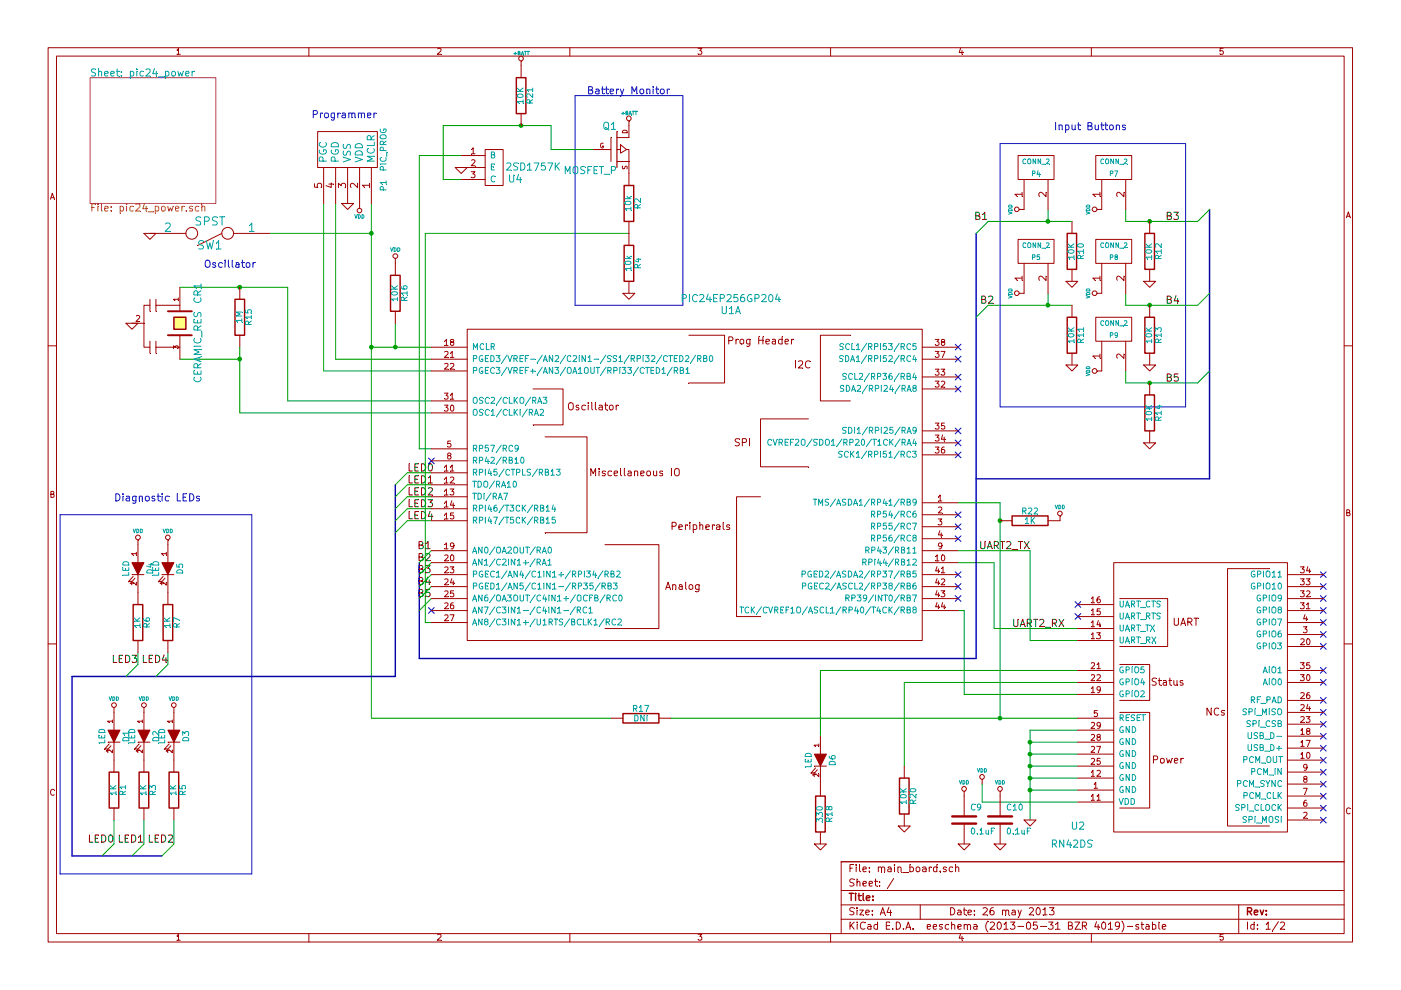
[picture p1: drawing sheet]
EESchema Schematic File Version 2  date 5/26/2013 4:47:14 PM
LIBS:power
LIBS:device
LIBS:transistors
LIBS:conn
LIBS:linear
LIBS:regul
LIBS:74xx
LIBS:cmos4000
LIBS:adc-dac
LIBS:memory
LIBS:xilinx
LIBS:special
LIBS:microcontrollers
LIBS:dsp
LIBS:microchip
LIBS:analog_switches
LIBS:motorola
LIBS:texas
LIBS:intel
LIBS:audio
LIBS:interface
LIBS:digital-audio
LIBS:philips
LIBS:display
LIBS:cypress
LIBS:siliconi
LIBS:opto
LIBS:atmel
LIBS:contrib
LIBS:valves
LIBS:Connectors
LIBS:Misc
LIBS:100-pin PIC32s
LIBS:generic_board
LIBS:PIC24s
LIBS:bluetooth
LIBS:main_board-cache
EELAYER 25  0
EELAYER END
$Descr A4 11700 8267
encoding utf-8
Sheet 1 2
Title ""
Date "26 may 2013"
Rev ""
Comp ""
Comment1 ""
Comment2 ""
Comment3 ""
Comment4 ""
$EndDescr
Wire Wire Line
	8000 5100 8050 5100
Wire Wire Line
	8050 5100 8050 5800
Wire Wire Line
	3850 1500 3700 1500
Wire Wire Line
	3700 1500 3700 1050
Wire Wire Line
	3700 1050 4600 1050
Wire Wire Line
	3500 3750 3500 1300
Wire Wire Line
	3550 5200 3550 1950
Wire Wire Line
	3550 5200 3600 5200
Connection ~ 4350 1050
Wire Wire Line
	8300 4700 8300 5250
Wire Wire Line
	8300 4700 8000 4700
Wire Wire Line
	3550 1950 5250 1950
Connection ~ 9600 3200
Wire Wire Line
	10000 3200 9400 3200
Connection ~ 9600 1850
Wire Wire Line
	10000 1850 9400 1850
Wire Wire Line
	8250 2550 8950 2550
Wire Bus Line
	8150 1950 8150 5500
Wire Bus Line
	8150 5500 3500 5500
Wire Wire Line
	7550 6400 7550 5700
Wire Wire Line
	7550 5700 9000 5700
Wire Wire Line
	9000 5600 6850 5600
Wire Wire Line
	6850 5600 6850 6150
Connection ~ 3100 2900
Wire Wire Line
	5100 6000 3100 6000
Wire Wire Line
	3100 6000 3100 1700
Connection ~ 8600 6600
Connection ~ 8600 6500
Connection ~ 8600 6400
Connection ~ 8600 6300
Connection ~ 8600 6200
Wire Wire Line
	8600 6200 9000 6200
Wire Wire Line
	8300 5250 9000 5250
Connection ~ 3100 1950
Wire Wire Line
	2250 1950 3100 1950
Connection ~ 2000 2400
Wire Wire Line
	1500 2400 2400 2400
Wire Wire Line
	2000 3000 1500 3000
Connection ~ 8750 1850
Wire Notes Line
	2100 4300 2100 7300
Wire Notes Line
	2100 4300 500  4300
Wire Notes Line
	500  4300 500  7300
Wire Wire Line
	1150 5450 1150 5550
Wire Bus Line
	600  5650 3300 5650
Wire Bus Line
	600  5650 600  7150
Wire Wire Line
	1200 7050 1200 6850
Wire Notes Line
	500  7300 2100 7300
Wire Wire Line
	2700 1700 2700 3100
Wire Wire Line
	2700 3100 3600 3100
Wire Wire Line
	3100 2900 3600 2900
Wire Wire Line
	2400 2400 2400 3350
Wire Wire Line
	2400 3350 3600 3350
Wire Wire Line
	3600 3450 2000 3450
Wire Wire Line
	3600 3000 2800 3000
Wire Wire Line
	2800 3000 2800 1700
Wire Bus Line
	600  7150 1350 7150
Wire Wire Line
	3400 3950 3600 3950
Wire Wire Line
	3400 4050 3600 4050
Wire Wire Line
	3400 4150 3600 4150
Wire Wire Line
	3400 4250 3600 4250
Wire Wire Line
	3400 4350 3600 4350
Wire Wire Line
	950  6850 950  7050
Wire Wire Line
	1450 6850 1450 7050
Wire Wire Line
	1400 5550 1400 5450
Wire Wire Line
	8750 1850 8750 1750
Wire Wire Line
	9400 1850 9400 1750
Wire Wire Line
	8750 2550 8750 2450
Connection ~ 8750 2550
Wire Notes Line
	9900 1200 9900 3400
Wire Notes Line
	9900 1200 8350 1200
Wire Notes Line
	8350 1200 8350 3400
Wire Notes Line
	8350 3400 9900 3400
Wire Notes Line
	5700 2550 4800 2550
Wire Notes Line
	5700 2550 5700 800 
Wire Notes Line
	5700 800  4800 800 
Wire Notes Line
	4800 800  4800 2550
Wire Wire Line
	2000 3450 2000 2900
Connection ~ 2000 3000
Wire Wire Line
	3300 2900 3300 2700
Connection ~ 3300 2900
Wire Wire Line
	9000 5350 8600 5350
Wire Wire Line
	9000 6100 8600 6100
Wire Wire Line
	8600 6100 8600 6850
Wire Wire Line
	8600 6300 9000 6300
Wire Wire Line
	8600 6400 9000 6400
Wire Wire Line
	8600 6500 9000 6500
Wire Wire Line
	8600 6600 9000 6600
Wire Wire Line
	5600 6000 9000 6000
Wire Wire Line
	9000 6700 8200 6700
Wire Wire Line
	8200 6700 8200 6550
Wire Wire Line
	4600 1050 4600 1250
Wire Wire Line
	4600 1250 4950 1250
Wire Bus Line
	3500 5500 3500 4700
Wire Wire Line
	9400 2450 9400 2550
Wire Wire Line
	9400 3200 9400 3100
Wire Wire Line
	8250 1850 8950 1850
Wire Bus Line
	8150 4000 10100 4000
Wire Bus Line
	10100 4000 10100 1750
Wire Wire Line
	9400 2550 10000 2550
Connection ~ 9600 2550
Wire Bus Line
	3300 5650 3300 4050
Wire Wire Line
	8600 5350 8600 4600
Wire Wire Line
	8600 4600 8000 4600
Wire Wire Line
	3500 3750 3600 3750
Wire Wire Line
	8000 4200 8350 4200
Wire Wire Line
	8350 4200 8350 6000
Connection ~ 8350 6000
Wire Wire Line
	3500 1300 3850 1300
Connection ~ 8350 4350
Wire Wire Line
	8050 5800 9000 5800
$Comp
L VDD #PWR01
U 1 1
P 8850 4350
F 0 "#PWR01" H 8850 4450 30  0001 C CNN
F 1 "VDD" H 8850 4460 30  0000 C CNN
	1    8850 4350
	1    0    0    -1  
$EndComp
$Comp
L R R22
U 1 1
P 8600 4350
F 0 "R22" V 8680 4350 50  0000 C CNN
F 1 "1K" V 8600 4350 50  0000 C CNN
	1    8600 4350
	0    -1   -1   0   
$EndComp
$Comp
L 2SD1757K U4
U 1 1
P 4050 1200
F 0 "U4" H 4300 900 60  0000 C CNN
F 1 "2SD1757K" H 4450 1000 60  0000 C CNN
	1    4050 1200
	1    0    0    -1  
$EndComp
$Comp
L C C10
U 1 1
P 8350 6850
F 0 "C10" H 8400 6950 50  0000 L CNN
F 1 "0.1uF" H 8400 6750 50  0000 L CNN
	1    8350 6850
	1    0    0    -1  
$EndComp
$Comp
L VDD #PWR02
U 1 1
P 8350 6650
F 0 "#PWR02" H 8350 6750 30  0001 C CNN
F 1 "VDD" H 8350 6760 30  0000 C CNN
	1    8350 6650
	1    0    0    -1  
$EndComp
$Comp
L GND #PWR03
U 1 1
P 8350 7050
F 0 "#PWR03" H 8350 7050 30  0001 C CNN
F 1 "GND" H 8350 6980 30  0001 C CNN
	1    8350 7050
	1    0    0    -1  
$EndComp
$Comp
L GND #PWR04
U 1 1
P 8050 7050
F 0 "#PWR04" H 8050 7050 30  0001 C CNN
F 1 "GND" H 8050 6980 30  0001 C CNN
	1    8050 7050
	1    0    0    -1  
$EndComp
$Comp
L VDD #PWR05
U 1 1
P 8050 6650
F 0 "#PWR05" H 8050 6750 30  0001 C CNN
F 1 "VDD" H 8050 6760 30  0000 C CNN
	1    8050 6650
	1    0    0    -1  
$EndComp
$Comp
L C C9
U 1 1
P 8050 6850
F 0 "C9" H 8100 6950 50  0000 L CNN
F 1 "0.1uF" H 8100 6750 50  0000 L CNN
	1    8050 6850
	1    0    0    -1  
$EndComp
$Sheet
S 750  650  1050 1050
U 514A55D8
F0 "pic24_power" 60
F1 "pic24_power.sch" 60
$EndSheet
NoConn ~ 3600 3850
Text Notes 1700 2250 0    60   ~ 0
Oscillator
NoConn ~ 8000 3150
NoConn ~ 8000 3250
NoConn ~ 8000 4400
NoConn ~ 8000 4500
NoConn ~ 3600 5100
Text Label 8250 1850 2    60   ~ 0
B1
Text Label 8300 2550 2    60   ~ 0
B2
Text Label 9850 1850 2    60   ~ 0
B3
Text Label 9850 2550 2    60   ~ 0
B4
Text Label 9850 3200 2    60   ~ 0
B5
Text Label 3600 5000 2    60   ~ 0
B5
Text Label 3600 4900 2    60   ~ 0
B4
Text Label 3600 4800 2    60   ~ 0
B3
Text Label 3600 4700 2    60   ~ 0
B2
Text Label 3600 4600 2    60   ~ 0
B1
Entry Wire Line
	10000 3200 10100 3100
Entry Wire Line
	10000 2550 10100 2450
Entry Wire Line
	10000 1850 10100 1750
Entry Wire Line
	8150 1950 8250 1850
Entry Wire Line
	8150 2650 8250 2550
$Comp
L GND #PWR06
U 1 1
P 8950 2350
F 0 "#PWR06" H 8950 2350 30  0001 C CNN
F 1 "GND" H 8950 2280 30  0001 C CNN
	1    8950 2350
	1    0    0    -1  
$EndComp
Entry Wire Line
	3500 5100 3600 5000
Entry Wire Line
	3500 4700 3600 4600
Entry Wire Line
	3500 4800 3600 4700
Entry Wire Line
	3500 4900 3600 4800
Entry Wire Line
	3500 5000 3600 4900
$Comp
L GND #PWR07
U 1 1
P 3850 1400
F 0 "#PWR07" H 3850 1400 30  0001 C CNN
F 1 "GND" H 3850 1330 30  0001 C CNN
	1    3850 1400
	1    0    0    -1  
$EndComp
$Comp
L +BATT #PWR08
U 1 1
P 4350 550
F 0 "#PWR08" H 4350 500 20  0001 C CNN
F 1 "+BATT" H 4350 650 30  0000 C CNN
	1    4350 550 
	1    0    0    -1  
$EndComp
$Comp
L R R21
U 1 1
P 4350 800
F 0 "R21" V 4430 800 50  0000 C CNN
F 1 "10K" V 4350 800 50  0000 C CNN
	1    4350 800 
	1    0    0    -1  
$EndComp
$Comp
L GND #PWR09
U 1 1
P 7550 6900
F 0 "#PWR09" H 7550 6900 30  0001 C CNN
F 1 "GND" H 7550 6830 30  0001 C CNN
	1    7550 6900
	1    0    0    -1  
$EndComp
$Comp
L R R20
U 1 1
P 7550 6650
F 0 "R20" V 7630 6650 50  0000 C CNN
F 1 "10K" V 7550 6650 50  0000 C CNN
	1    7550 6650
	1    0    0    -1  
$EndComp
$Comp
L GND #PWR010
U 1 1
P 6850 7050
F 0 "#PWR010" H 6850 7050 30  0001 C CNN
F 1 "GND" H 6850 6980 30  0001 C CNN
	1    6850 7050
	1    0    0    -1  
$EndComp
$Comp
L R R18
U 1 1
P 6850 6800
F 0 "R18" V 6930 6800 50  0000 C CNN
F 1 "330" V 6850 6800 50  0000 C CNN
	1    6850 6800
	1    0    0    -1  
$EndComp
$Comp
L LED D6
U 1 1
P 6850 6350
F 0 "D6" H 6850 6450 50  0000 C CNN
F 1 "LED" H 6850 6250 50  0000 C CNN
	1    6850 6350
	0    1    1    0   
$EndComp
$Comp
L R R17
U 1 1
P 5350 6000
F 0 "R17" V 5430 6000 50  0000 C CNN
F 1 "DNI" V 5350 6000 50  0000 C CNN
	1    5350 6000
	0    -1   -1   0   
$EndComp
$Comp
L GND #PWR011
U 1 1
P 8600 6850
F 0 "#PWR011" H 8600 6850 30  0001 C CNN
F 1 "GND" H 8600 6780 30  0001 C CNN
	1    8600 6850
	1    0    0    -1  
$EndComp
$Comp
L VDD #PWR012
U 1 1
P 8200 6550
F 0 "#PWR012" H 8200 6650 30  0001 C CNN
F 1 "VDD" H 8200 6660 30  0000 C CNN
	1    8200 6550
	1    0    0    -1  
$EndComp
NoConn ~ 9000 5150
NoConn ~ 9000 5050
NoConn ~ 11050 6850
NoConn ~ 11050 6750
NoConn ~ 11050 6650
NoConn ~ 11050 6550
NoConn ~ 11050 6450
NoConn ~ 11050 6350
NoConn ~ 11050 6250
NoConn ~ 11050 6150
NoConn ~ 11050 6050
NoConn ~ 11050 5950
NoConn ~ 11050 5850
NoConn ~ 11050 5700
NoConn ~ 11050 5600
NoConn ~ 11050 5400
NoConn ~ 11050 5300
NoConn ~ 11050 5200
NoConn ~ 11050 5100
NoConn ~ 11050 5000
NoConn ~ 11050 4900
NoConn ~ 11050 4800
$Comp
L RN42DS U2
U 1 1
P 10000 7100
F 0 "U2" H 11000 6900 60  0000 C CNN
F 1 "RN42DS" H 11050 7050 60  0000 C CNN
	1    10000 7100
	-1   0    0    1   
$EndComp
NoConn ~ 8000 5000
NoConn ~ 8000 4900
NoConn ~ 8000 4800
NoConn ~ 8000 4300
NoConn ~ 8000 3800
NoConn ~ 8000 3700
NoConn ~ 8000 3600
NoConn ~ 8000 3000
NoConn ~ 8000 2900
$Comp
L GND #PWR013
U 1 1
P 1250 1950
F 0 "#PWR013" H 1250 1950 30  0001 C CNN
F 1 "GND" H 1250 1880 30  0001 C CNN
	1    1250 1950
	1    0    0    -1  
$EndComp
$Comp
L SPST SW1
U 1 1
P 1750 1950
F 0 "SW1" H 1750 2050 70  0000 C CNN
F 1 "SPST" H 1750 1850 70  0000 C CNN
	1    1750 1950
	-1   0    0    1   
$EndComp
$Comp
L VDD #PWR014
U 1 1
P 3300 2200
F 0 "#PWR014" H 3300 2300 30  0001 C CNN
F 1 "VDD" H 3300 2310 30  0000 C CNN
	1    3300 2200
	1    0    0    -1  
$EndComp
$Comp
L R R16
U 1 1
P 3300 2450
F 0 "R16" V 3380 2450 50  0000 C CNN
F 1 "10K" V 3300 2450 50  0000 C CNN
	1    3300 2450
	1    0    0    -1  
$EndComp
$Comp
L R R15
U 1 1
P 2000 2650
F 0 "R15" V 2080 2650 50  0000 C CNN
F 1 "1M" V 2000 2650 50  0000 C CNN
	1    2000 2650
	1    0    0    -1  
$EndComp
Text Notes 4900 800  0    60   ~ 0
Battery Monitor
$Comp
L +BATT #PWR015
U 1 1
P 5250 1050
F 0 "#PWR015" H 5250 1000 20  0001 C CNN
F 1 "+BATT" H 5250 1150 30  0000 C CNN
	1    5250 1050
	1    0    0    -1  
$EndComp
$Comp
L GND #PWR016
U 1 1
P 5250 2450
F 0 "#PWR016" H 5250 2450 30  0001 C CNN
F 1 "GND" H 5250 2380 30  0001 C CNN
	1    5250 2450
	1    0    0    -1  
$EndComp
$Comp
L R R4
U 1 1
P 5250 2200
F 0 "R4" V 5330 2200 50  0000 C CNN
F 1 "10k" V 5250 2200 50  0000 C CNN
	1    5250 2200
	1    0    0    -1  
$EndComp
$Comp
L R R2
U 1 1
P 5250 1700
F 0 "R2" V 5330 1700 50  0000 C CNN
F 1 "10k" V 5250 1700 50  0000 C CNN
	1    5250 1700
	1    0    0    -1  
$EndComp
$Comp
L MOSFET_P Q1
U 1 1
P 5150 1250
F 0 "Q1" H 5150 1440 60  0000 R CNN
F 1 "MOSFET_P" H 5150 1070 60  0000 R CNN
	1    5150 1250
	1    0    0    -1  
$EndComp
Text Label 1400 5550 2    60   ~ 0
LED4
Text Label 1150 5550 2    60   ~ 0
LED3
Text Label 1450 7050 2    60   ~ 0
LED2
Text Label 1200 7050 2    60   ~ 0
LED1
Text Label 950  7050 2    60   ~ 0
LED0
Text Label 3400 4350 0    60   ~ 0
LED4
Text Label 3400 4250 0    60   ~ 0
LED3
Text Label 3400 4150 0    60   ~ 0
LED2
Text Label 3400 4050 0    60   ~ 0
LED1
Text Label 3400 3950 0    60   ~ 0
LED0
$Comp
L GND #PWR017
U 1 1
P 1100 2700
F 0 "#PWR017" H 1100 2700 30  0001 C CNN
F 1 "GND" H 1100 2630 30  0001 C CNN
	1    1100 2700
	1    0    0    -1  
$EndComp
Text Label 8600 4600 2    60   ~ 0
UART2_TX
Text Label 8450 5250 0    60   ~ 0
UART2_RX
$Comp
L GND #PWR018
U 1 1
P 2900 1700
F 0 "#PWR018" H 2900 1700 30  0001 C CNN
F 1 "GND" H 2900 1630 30  0001 C CNN
	1    2900 1700
	1    0    0    -1  
$EndComp
$Comp
L VDD #PWR019
U 1 1
P 3000 1700
F 0 "#PWR019" H 3000 1800 30  0001 C CNN
F 1 "VDD" H 3000 1810 30  0000 C CNN
	1    3000 1700
	-1   0    0    1   
$EndComp
Text Notes 8800 1100 0    60   ~ 0
Input Buttons
$Comp
L PIC24EP256GP204 U1
U 1 1
P 6100 2600
F 0 "U1" H 6100 2600 60  0000 C CNN
F 1 "PIC24EP256GP204" H 6100 2700 60  0000 C CNN
	1    6100 2600
	1    0    0    -1  
$EndComp
$Comp
L CONN_2 P9
U 1 1
P 9300 2750
F 0 "P9" V 9250 2750 40  0000 C CNN
F 1 "CONN_2" V 9350 2750 40  0000 C CNN
	1    9300 2750
	0    -1   -1   0   
$EndComp
$Comp
L R R14
U 1 1
P 9600 3450
F 0 "R14" V 9680 3450 50  0000 C CNN
F 1 "10K" V 9600 3450 50  0000 C CNN
	1    9600 3450
	1    0    0    -1  
$EndComp
$Comp
L VDD #PWR020
U 1 1
P 9200 3100
F 0 "#PWR020" H 9200 3200 30  0001 C CNN
F 1 "VDD" H 9200 3210 30  0000 C CNN
	1    9200 3100
	0    -1   -1   0   
$EndComp
$Comp
L GND #PWR021
U 1 1
P 9600 3700
F 0 "#PWR021" H 9600 3700 30  0001 C CNN
F 1 "GND" H 9600 3630 30  0001 C CNN
	1    9600 3700
	1    0    0    -1  
$EndComp
$Comp
L CONN_2 P5
U 1 1
P 8650 2100
F 0 "P5" V 8600 2100 40  0000 C CNN
F 1 "CONN_2" V 8700 2100 40  0000 C CNN
	1    8650 2100
	0    -1   -1   0   
$EndComp
$Comp
L R R11
U 1 1
P 8950 2800
F 0 "R11" V 9030 2800 50  0000 C CNN
F 1 "10K" V 8950 2800 50  0000 C CNN
	1    8950 2800
	1    0    0    -1  
$EndComp
$Comp
L VDD #PWR022
U 1 1
P 8550 2450
F 0 "#PWR022" H 8550 2550 30  0001 C CNN
F 1 "VDD" H 8550 2560 30  0000 C CNN
	1    8550 2450
	0    -1   -1   0   
$EndComp
$Comp
L GND #PWR023
U 1 1
P 8950 3050
F 0 "#PWR023" H 8950 3050 30  0001 C CNN
F 1 "GND" H 8950 2980 30  0001 C CNN
	1    8950 3050
	1    0    0    -1  
$EndComp
$Comp
L GND #PWR024
U 1 1
P 9600 3050
F 0 "#PWR024" H 9600 3050 30  0001 C CNN
F 1 "GND" H 9600 2980 30  0001 C CNN
	1    9600 3050
	1    0    0    -1  
$EndComp
$Comp
L VDD #PWR025
U 1 1
P 9200 2450
F 0 "#PWR025" H 9200 2550 30  0001 C CNN
F 1 "VDD" H 9200 2560 30  0000 C CNN
	1    9200 2450
	0    -1   -1   0   
$EndComp
$Comp
L R R13
U 1 1
P 9600 2800
F 0 "R13" V 9680 2800 50  0000 C CNN
F 1 "10K" V 9600 2800 50  0000 C CNN
	1    9600 2800
	1    0    0    -1  
$EndComp
$Comp
L CONN_2 P8
U 1 1
P 9300 2100
F 0 "P8" V 9250 2100 40  0000 C CNN
F 1 "CONN_2" V 9350 2100 40  0000 C CNN
	1    9300 2100
	0    -1   -1   0   
$EndComp
$Comp
L CONN_2 P7
U 1 1
P 9300 1400
F 0 "P7" V 9250 1400 40  0000 C CNN
F 1 "CONN_2" V 9350 1400 40  0000 C CNN
	1    9300 1400
	0    -1   -1   0   
$EndComp
$Comp
L R R12
U 1 1
P 9600 2100
F 0 "R12" V 9680 2100 50  0000 C CNN
F 1 "10K" V 9600 2100 50  0000 C CNN
	1    9600 2100
	1    0    0    -1  
$EndComp
$Comp
L VDD #PWR026
U 1 1
P 9200 1750
F 0 "#PWR026" H 9200 1850 30  0001 C CNN
F 1 "VDD" H 9200 1860 30  0000 C CNN
	1    9200 1750
	0    -1   -1   0   
$EndComp
$Comp
L GND #PWR027
U 1 1
P 9600 2350
F 0 "#PWR027" H 9600 2350 30  0001 C CNN
F 1 "GND" H 9600 2280 30  0001 C CNN
	1    9600 2350
	1    0    0    -1  
$EndComp
$Comp
L VDD #PWR028
U 1 1
P 8550 1750
F 0 "#PWR028" H 8550 1850 30  0001 C CNN
F 1 "VDD" H 8550 1860 30  0000 C CNN
	1    8550 1750
	0    -1   -1   0   
$EndComp
$Comp
L R R10
U 1 1
P 8950 2100
F 0 "R10" V 9030 2100 50  0000 C CNN
F 1 "10K" V 8950 2100 50  0000 C CNN
	1    8950 2100
	1    0    0    -1  
$EndComp
$Comp
L CONN_2 P4
U 1 1
P 8650 1400
F 0 "P4" V 8600 1400 40  0000 C CNN
F 1 "CONN_2" V 8700 1400 40  0000 C CNN
	1    8650 1400
	0    -1   -1   0   
$EndComp
Text Notes 2600 1000 0    60   ~ 0
Programmer
Entry Wire Line
	1300 5650 1400 5550
Entry Wire Line
	1050 5650 1150 5550
$Comp
L R R7
U 1 1
P 1400 5200
F 0 "R7" V 1480 5200 50  0000 C CNN
F 1 "1K" V 1400 5200 50  0000 C CNN
	1    1400 5200
	1    0    0    -1  
$EndComp
$Comp
L R R6
U 1 1
P 1150 5200
F 0 "R6" V 1230 5200 50  0000 C CNN
F 1 "1K" V 1150 5200 50  0000 C CNN
	1    1150 5200
	1    0    0    -1  
$EndComp
$Comp
L R R5
U 1 1
P 1450 6600
F 0 "R5" V 1530 6600 50  0000 C CNN
F 1 "1K" V 1450 6600 50  0000 C CNN
	1    1450 6600
	1    0    0    -1  
$EndComp
$Comp
L R R3
U 1 1
P 1200 6600
F 0 "R3" V 1280 6600 50  0000 C CNN
F 1 "1K" V 1200 6600 50  0000 C CNN
	1    1200 6600
	1    0    0    -1  
$EndComp
$Comp
L R R1
U 1 1
P 950 6600
F 0 "R1" V 1030 6600 50  0000 C CNN
F 1 "1K" V 950 6600 50  0000 C CNN
	1    950  6600
	1    0    0    -1  
$EndComp
Text Notes 950  4200 0    60   ~ 0
Diagnostic LEDs
Entry Wire Line
	1350 7150 1450 7050
Entry Wire Line
	1100 7150 1200 7050
Entry Wire Line
	850  7150 950  7050
Entry Wire Line
	3300 4450 3400 4350
Entry Wire Line
	3300 4350 3400 4250
Entry Wire Line
	3300 4250 3400 4150
Entry Wire Line
	3300 4150 3400 4050
Entry Wire Line
	3300 4050 3400 3950
$Comp
L VDD #PWR029
U 1 1
P 1150 4550
F 0 "#PWR029" H 1150 4650 30  0001 C CNN
F 1 "VDD" H 1150 4660 30  0000 C CNN
	1    1150 4550
	1    0    0    -1  
$EndComp
$Comp
L VDD #PWR030
U 1 1
P 1400 4550
F 0 "#PWR030" H 1400 4650 30  0001 C CNN
F 1 "VDD" H 1400 4660 30  0000 C CNN
	1    1400 4550
	1    0    0    -1  
$EndComp
$Comp
L VDD #PWR031
U 1 1
P 1450 5950
F 0 "#PWR031" H 1450 6050 30  0001 C CNN
F 1 "VDD" H 1450 6060 30  0000 C CNN
	1    1450 5950
	1    0    0    -1  
$EndComp
$Comp
L VDD #PWR032
U 1 1
P 1200 5950
F 0 "#PWR032" H 1200 6050 30  0001 C CNN
F 1 "VDD" H 1200 6060 30  0000 C CNN
	1    1200 5950
	1    0    0    -1  
$EndComp
$Comp
L VDD #PWR033
U 1 1
P 950 5950
F 0 "#PWR033" H 950 6050 30  0001 C CNN
F 1 "VDD" H 950 6060 30  0000 C CNN
	1    950  5950
	1    0    0    -1  
$EndComp
$Comp
L LED D1
U 1 1
P 950 6150
F 0 "D1" H 950 6250 50  0000 C CNN
F 1 "LED" H 950 6050 50  0000 C CNN
	1    950  6150
	0    1    1    0   
$EndComp
$Comp
L LED D2
U 1 1
P 1200 6150
F 0 "D2" H 1200 6250 50  0000 C CNN
F 1 "LED" H 1200 6050 50  0000 C CNN
	1    1200 6150
	0    1    1    0   
$EndComp
$Comp
L LED D3
U 1 1
P 1450 6150
F 0 "D3" H 1450 6250 50  0000 C CNN
F 1 "LED" H 1450 6050 50  0000 C CNN
	1    1450 6150
	0    1    1    0   
$EndComp
$Comp
L LED D4
U 1 1
P 1150 4750
F 0 "D4" H 1150 4850 50  0000 C CNN
F 1 "LED" H 1150 4650 50  0000 C CNN
	1    1150 4750
	0    1    1    0   
$EndComp
$Comp
L LED D5
U 1 1
P 1400 4750
F 0 "D5" H 1400 4850 50  0000 C CNN
F 1 "LED" H 1400 4650 50  0000 C CNN
	1    1400 4750
	0    1    1    0   
$EndComp
$Comp
L CERAMIC_RES CR1
U 1 1
P 1500 2700
F 0 "CR1" H 1250 2850 60  0000 C CNN
F 1 "CERAMIC_RES" H 1700 2850 60  0000 C CNN
	1    1500 2700
	0    1    1    0   
$EndComp
$Comp
L PIC_PROG P1
U 1 1
P 2900 1300
F 0 "P1" H 3150 1600 50  0000 C CNN
F 1 "PIC_PROG" H 2850 1600 50  0000 C CNN
	1    2900 1300
	0    1    1    0   
$EndComp
$EndSCHEMATC
